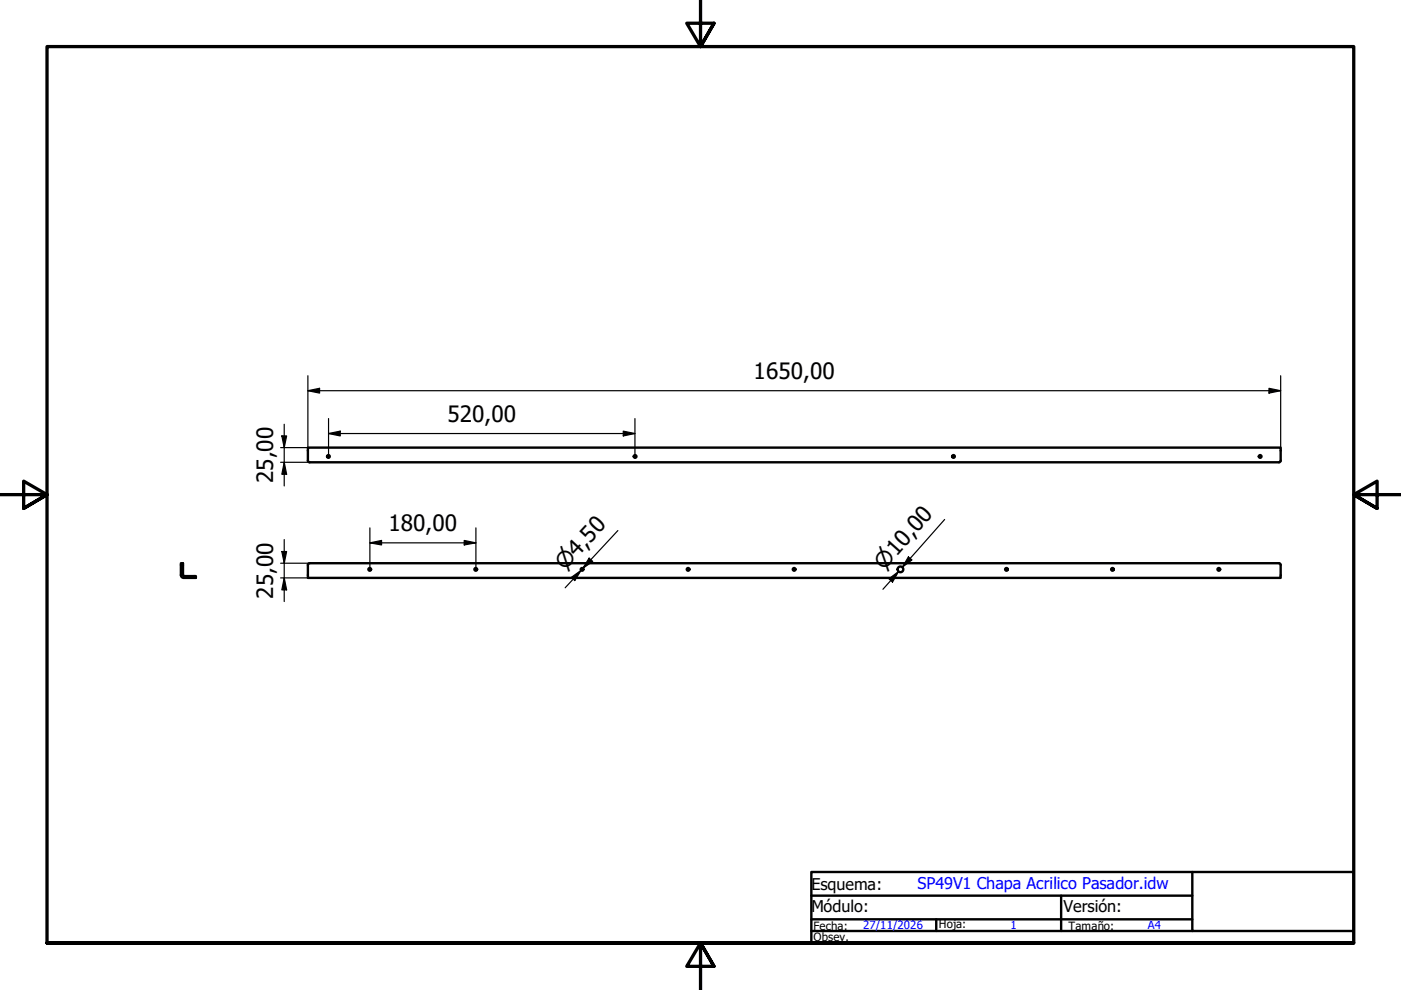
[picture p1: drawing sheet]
<svg xmlns="http://www.w3.org/2000/svg" width="297mm" height="210mm" viewBox="0 0 297 210" stroke-linecap="round" stroke-linejoin="round" font-family="sans-serif">
<!-- layer: Visible (ISO) -->
<g fill="none" stroke="#000" stroke-width=".51">
<path d="M65.6 98l-.3-.3v-2.8h206.2v2.8l-.3 .3M65.7 98h205.4M65.6 119.4l-.3 .4v2.7h206.2v-2.7l-.3-.4M65.7 119.4h205.4M38.4 121.9a.6 .6 0 0 0 .6 .6M38.4 122v-2.6h.4v2.6M38.8 121.9l.2 .2M39 122.1h2.5v.4h-2.5"/>
<circle cx="69.6" cy="96.8" r=".29"/>
<circle cx="134.7" cy="96.8" r=".29"/>
<circle cx="202.2" cy="96.8" r=".29"/>
<circle cx="267.2" cy="96.8" r=".29"/>
<circle cx="78.4" cy="120.7" r=".29"/>
<circle cx="100.9" cy="120.7" r=".29"/>
<circle cx="123.4" cy="120.7" r=".29"/>
<circle cx="145.9" cy="120.7" r=".29"/>
<circle cx="168.4" cy="120.7" r=".29"/>
<circle cx="190.9" cy="120.7" r=".6"/>
<circle cx="213.4" cy="120.7" r=".29"/>
<circle cx="235.9" cy="120.7" r=".29"/>
<circle cx="258.4" cy="120.7" r=".29"/>
</g>
<!-- layer: Border (ISO) -->
<path d="M148.5 -.1v10l-2.9-5h5.8l-2.9 5 2.9-5M0 104.9h10l-5-2.9v5.8l5-2.9-5 2.9M297 104.9h-10l5-2.9v5.8l-5-2.9 5 2.9M10 199.9v-190h277v190h-277h277M151.4 204.9l-2.9-5 2.9 5h-5.8l2.9-5v10" fill="none" stroke="#000" stroke-width=".7"/>
<!-- layer: Title (ISO) -->
<path d="M172 184.9h115v15h-115zM172 197.4h80.8M172 194.9h80.8M172 189.9h80.8M198.5 194.9v2.5M225 189.9v7.5M252.8 184.9v12.5h34.2" fill="none" stroke="#000" stroke-width=".51"/>
<!-- layer: Dimension (ISO) -->
<g fill="none" stroke="#000" stroke-width=".25">
<path d="M65.3 79.7v15.8M271.5 79.7v15.8M59.5 94.9h5.8M59.5 98h6.2M59.8 92.4h1l-.5 2.5zM60.3 98l.5 2.6h-1zM60.3 90v13M65.3 82.8l2.5-.5v1zM65.3 82.8h206.2M69.7 91.9l2.4-.5v1zM69.7 91.9h64.9M69.7 88.7v8.4"/>
<path d="M132.1 91.4l2.5 .5-2.5 .5zM134.6 88.7v8.4M269 82.3l2.5 .5-2.5 .5zM59.5 119.4h6.2M59.8 116.9h1l-.5 2.5zM60.3 114.4v13.1M78.4 115.1l2.5-.5v.9zM78.4 115.1h22.5M78.4 111.9v9.1M98.4 114.6l2.5 .5-2.5 .4zM100.9 111.9v9.1M124.9 118.3l.8 .7-2.1 1.5z"/>
<path d="M131 112.5l-7.4 8 1.7-1.8M192.6 118.1l.8 .6-2.1 1.5zM200.3 110.1l-9 10.1 1.7-1.8M59.5 122.5h5.8M60.3 122.5l.5 2.6h-1zM121.2 122.4l2-1.5-1.3 2.2zM123.2 120.9l-3.4 3.7M188.5 122.7l2-1.5-1.3 2.2zM190.5 121.2l-3.3 3.7"/>
</g>
<g fill="#000">
<path d="M59.8 92.4h1l-.5 2.5z" fill-rule="evenodd"/>
<path d="M65.3 82.8l2.5-.5v1z" fill-rule="evenodd"/>
<path d="M69.7 91.9l2.4-.5v1z" fill-rule="evenodd"/>
<path d="M132.1 91.4l2.5 .5-2.5 .5z" fill-rule="evenodd"/>
<path d="M269 82.3l2.5 .5-2.5 .5z" fill-rule="evenodd"/>
<path d="M59.8 116.9h1l-.5 2.5z" fill-rule="evenodd"/>
<path d="M60.3 98l.5 2.6h-1z" fill-rule="evenodd"/>
<path d="M78.4 115.1l2.5-.5v.9z" fill-rule="evenodd"/>
<path d="M98.4 114.6l2.5 .5-2.5 .4z" fill-rule="evenodd"/>
<path d="M124.9 118.3l.8 .7-2.1 1.5z" fill-rule="evenodd"/>
<path d="M192.6 118.1l.8 .6-2.1 1.5z" fill-rule="evenodd"/>
<path d="M60.3 122.5l.5 2.6h-1z" fill-rule="evenodd"/>
<path d="M121.2 122.4l2-1.5-1.3 2.2z" fill-rule="evenodd"/>
<path d="M188.5 122.7l2-1.5-1.3 2.2z" fill-rule="evenodd"/>
</g>
<g font-size="4.8">
<text x="159.8" y="80.4">1650,00</text>
<text x="94.9" y="89.5">520,00</text>
<text x="57.9" y="102.5" transform="rotate(-90 57.9 102.5)">25,00</text>
<text x="82.4" y="112.7">180,00</text>
<text x="57.9" y="127" transform="rotate(-90 57.9 127)">25,00</text>
</g>
<g font-size="4.6">
<text x="119.8" y="121.1" transform="rotate(-47 119.8 121.1)">⌀4,50</text>
<text x="187.5" y="121" transform="rotate(-49 187.5 121)">⌀10,00</text>
</g>
<g font-size="3.4">
<text x="172" y="188.7">Esquema:</text>
<text x="172" y="193.5">Módulo:</text>
<text x="225.5" y="193.5">Versión:</text>
</g>
<text font-size="3.4" fill="#00f" x="194.5" y="188.5">SP49V1 Chapa Acrilico Pasador.idw</text>
<g font-size="2.4">
<text x="172.5" y="197.2">Fecha:</text>
<text x="199.1" y="196.8">Hoja:</text>
<text x="226.6" y="197.1">Tamaño:</text>
<text x="172.5" y="199.6">Obsev.</text>
</g>
<g font-size="2.4" fill="#00f">
<text x="183" y="197">27/11/2026</text>
<text x="214.2" y="196.9">1</text>
<text x="243.4" y="197">A4</text>
</g>
</svg>
